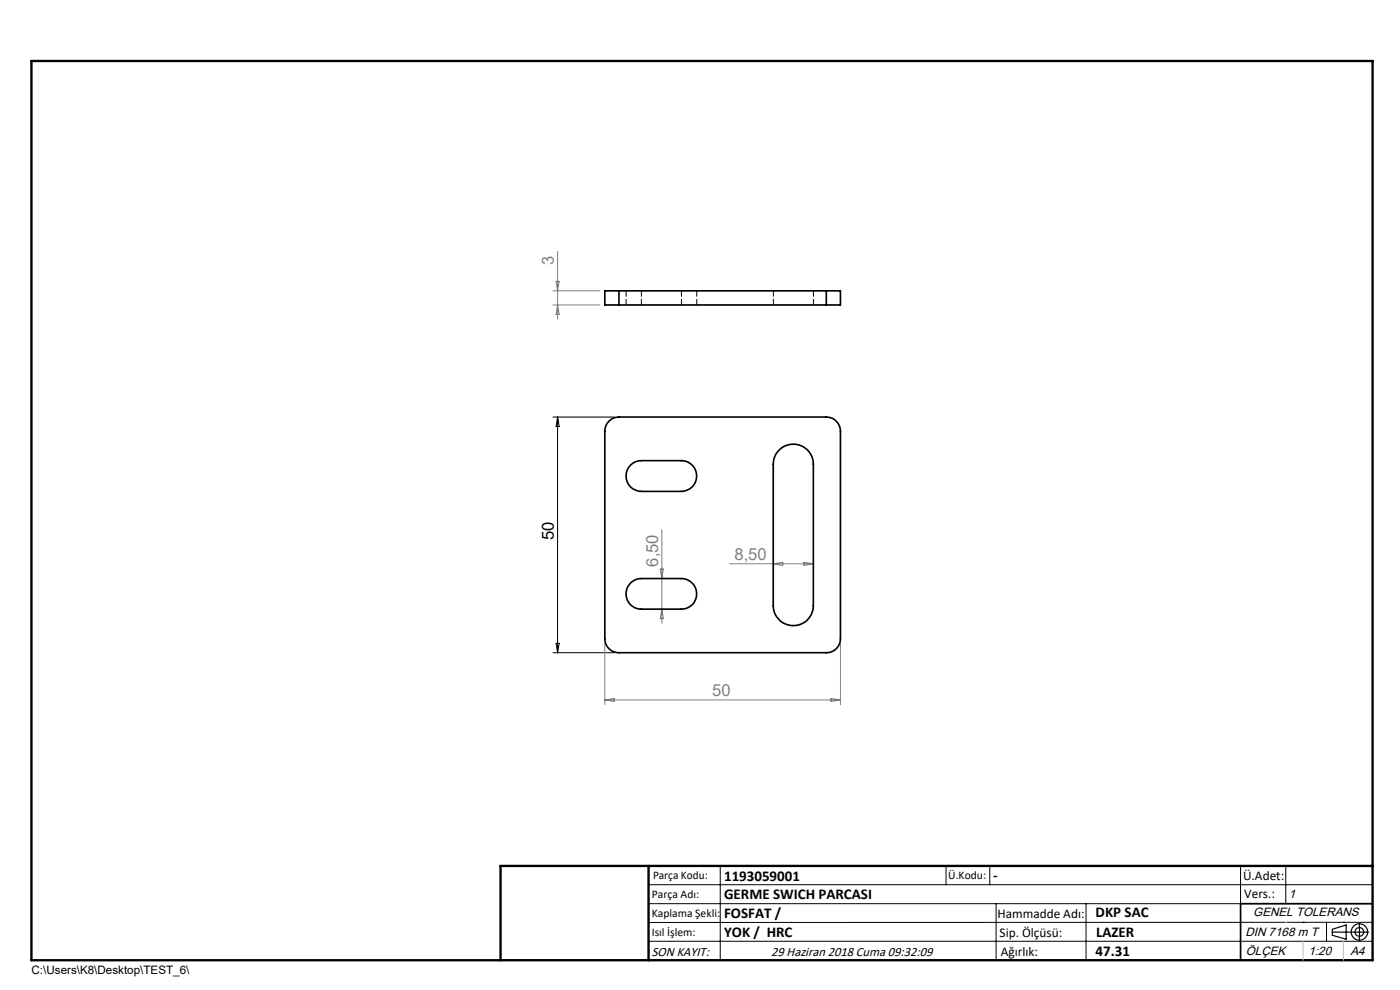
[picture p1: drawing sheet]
<svg xmlns="http://www.w3.org/2000/svg" width="297mm" height="210mm" viewBox="0 0 297 210" stroke-linecap="round" stroke-linejoin="round" font-family="sans-serif">
<g fill="none" stroke="#000" stroke-width=".25">
<path d="M282.6 197.7h7.8M282.6 197.1l3-.9v3l-3-.8zM288.4 195.8v3.8M106.2 203.7h185"/>
<circle cx="288.4" cy="197.7" r="1.74"/>
<circle cx="288.4" cy="197.7" r=".93"/>
</g>
<g fill="none" stroke="#000" stroke-width=".21">
<path d="M117.3 88.5h13M118.3 88.5v50M118.3 88.5l.3 2h-.6zM117.3 138.5h13M118 136.5h.6l-.3 2zM137.6 187.7h153.6M137.6 191.7h153.6M137.6 199.7h153.6M152.8 183.7v20M200.7 183.7v4M210 183.7v4M211.3 191.7v12"/>
<path d="M230.4 191.7v12M263.2 183.7v20M272.8 183.7v8M276.4 195.6h.1M281.4 195.6v4.1M285 195.6h.1M291.2 195.6l-153.6 .1"/>
</g>
<path d="M131.3 61.7h-3v3h3M131.3 61.7v3M131.3 64.7h44M131.3 61.7h44M175.3 61.7h3v3h-3M175.3 61.7v3M129.2 89.4a2.79 2.79 0 0 1 2.1-.9h44a3 3 0 0 1 3 3v44a2.95 2.95 0 0 1-3 3h-44a2.95 2.95 0 0 1-3-3v-44l.3-1.4zM133.8 98.6l.9-.6 .9-.3h8.9a3.3 3.3 0 0 1 3.3 3.3 3.3 3.3 0 0 1-3.3 3.2h-8.4a3.3 3.3 0 0 1-3.1-2 3.3 3.3 0 0 1 .8-3.6zM165.3 95.5a4.2 4.2 0 0 1 4.6-1 4.2 4.2 0 0 1 2.6 4v30a4.3 4.3 0 0 1-4.2 4.2 4.3 4.3 0 0 1-4.3-4.2v-30l.4-1.7zM133.8 123.6l.9-.6 .9-.2 8.9-.1a3.2 3.2 0 0 1 3.3 3.3 3.2 3.2 0 0 1-3.3 3.2h-8.4a3.2 3.2 0 0 1-3.1-2 3.2 3.2 0 0 1 .8-3.6zM291.2 191.7h-28v12" fill="none" stroke="#000" stroke-width=".35"/>
<path d="M6.7 12.9h284.5v190.8h-284.5zM137.6 183.7v20M291.2 183.7h-185v20" fill="none" stroke="#000" stroke-width=".5"/>
<path d="M276.4 199.7v4M285 199.7v4" fill="none" stroke="#c0c0c0" stroke-width=".21"/>
<path d="M272.8 195.6h.1" fill="none" stroke="#c0c0c0" stroke-width=".25"/>
<g fill="none" stroke="#808080" stroke-width=".21">
<path d="M118 59.7h.6l-.3 2zM118.3 53.3v14.4M117.3 64.7h10M117.3 61.7h10M118.3 64.7l.3 2h-.6zM140.4 112.4v19.8M154.8 119.6h17.7M164 119.6l2.1-.3v.6zM170.5 119.3l2 .3-2 .3zM128.3 136.5v13M140.1 120.7h.6l-.3 2zM140.4 129.2l.3 2h-.6z"/>
<path d="M178.3 136.5v13M128.3 148.5h50M128.3 148.5l2-.3v.6zM176.3 148.2l2 .3-2 .3z"/>
</g>
<path d="M132.8 61.7v3M136.1 64.7v-3M144.6 61.7v3M147.8 64.7v-3M164.1 64.7v-3M172.6 64.7v-3" fill="none" stroke="#000" stroke-width=".21" stroke-dasharray="1.3 .6" stroke-dashoffset=".1"/>
<g font-size="3.5" fill="#808080">
<text x="117.5" y="56.2" transform="rotate(-90 117.5 56.2)">3</text>
<text x="155.8" y="118.8">8,50</text>
<text x="139.6" y="120.2" transform="rotate(-90 139.6 120.2)">6,50</text>
<text x="151.1" y="147.7">50</text>
</g>
<text font-size="3.5" x="117.5" y="114.6" transform="rotate(-90 117.5 114.6)">50</text>
<g font-size="3.2">
<text x="153.6" y="186.8">1193059001</text>
<text x="153.6" y="190.8">GERME SWICH PARCASI</text>
<text x="210.7" y="186.6">-</text>
<text x="153.6" y="194.8">FOSFAT /</text>
<text x="232.4" y="194.5">DKP SAC</text>
<text x="153.6" y="198.8">YOK / HRC</text>
<text x="232.4" y="202.8">47.31</text>
<text x="232.5" y="198.8">LAZER</text>
</g>
<g font-size="2.8">
<text x="263.7" y="186.7">Ü.Adet:</text>
<text x="263.9" y="190.5">Vers.:</text>
<text x="211.6" y="194.8">Hammadde Adı:</text>
<text x="138.3" y="202.8">SON KAYIT:</text>
<text x="163.6" y="202.8">29 Haziran 2018 Cuma 09:32:09</text>
<text x="212.1" y="198.7">Sip. Ölçüsü:</text>
<text x="212.3" y="202.7">Ağırlık:</text>
</g>
<g font-size="2.6">
<text x="273.4" y="190.4">1</text>
<text x="265.9" y="194.4">GENEL TOLERANS</text>
<text x="264.2" y="198.5">DIN 7168 m T</text>
<text x="264.3" y="202.6">ÖLÇEK</text>
<text x="277.6" y="202.6">1:20</text>
<text x="286.5" y="202.6">A4</text>
</g>
<g font-size="2.5">
<text x="138.3" y="190.5">Parça Adı:</text>
<text x="138.5" y="186.5">Parça Kodu:</text>
<text x="201.2" y="186.5">Ü.Kodu:</text>
<text x="138.3" y="194.5">Kaplama Şekli:</text>
<text x="138.3" y="198.6">Isıl İşlem:</text>
<text x="6.7" y="206.7">C:\Users\K8\Desktop\TEST_6\</text>
</g>
</svg>
